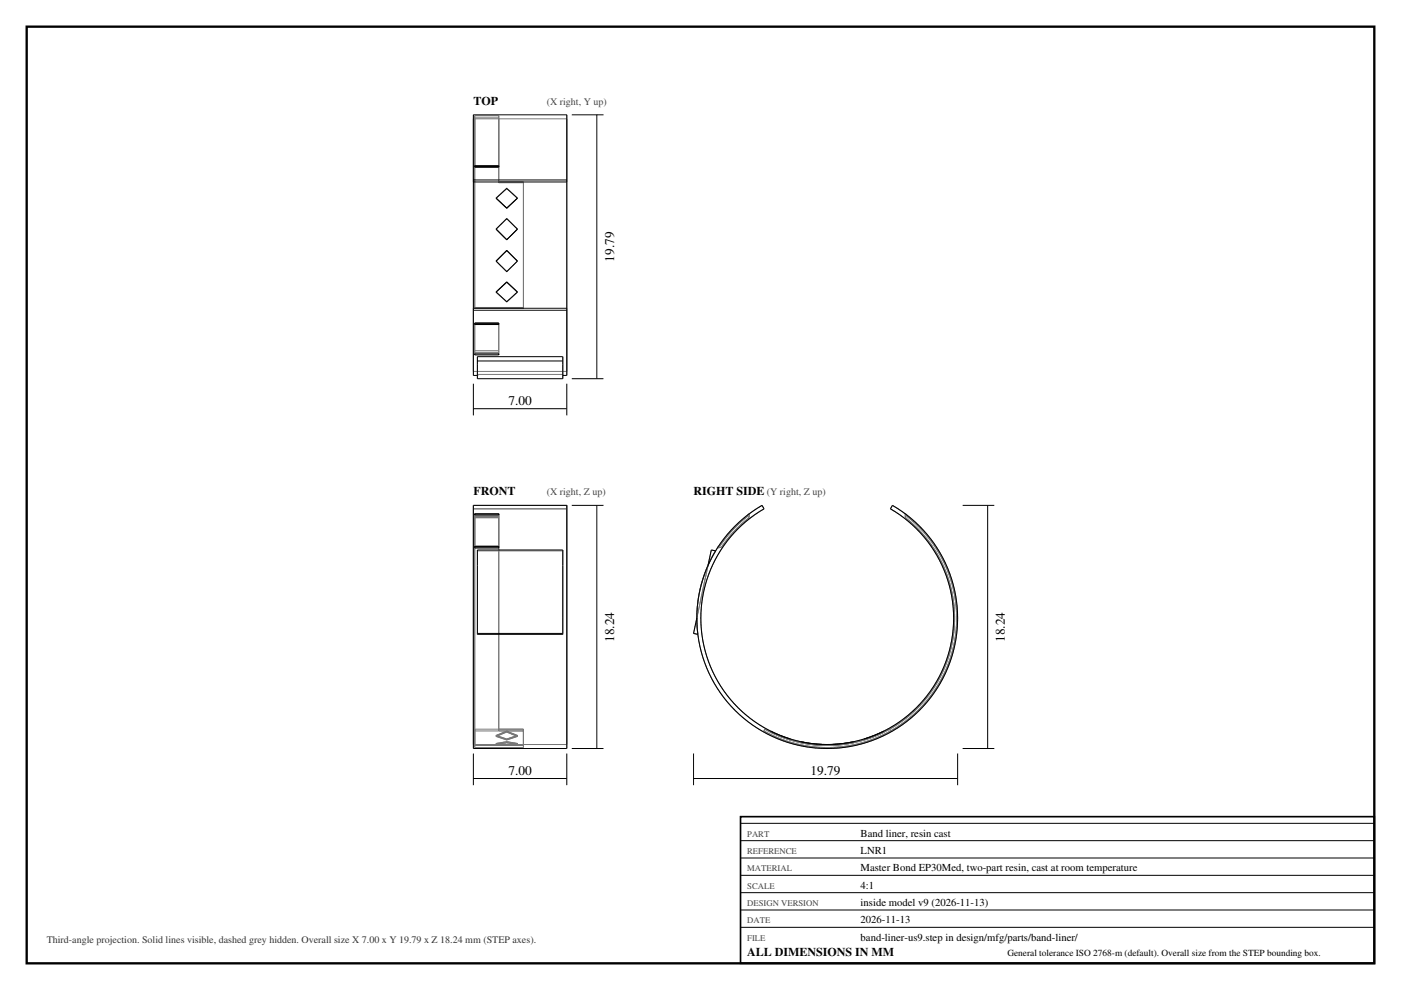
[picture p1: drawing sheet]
<svg xmlns="http://www.w3.org/2000/svg" width="420mm" height="297mm" viewBox="0 0 420 297" stroke-linecap="round" stroke-linejoin="round" font-family="sans-serif">
<path d="M8 8h404v281h-404z" fill="none" stroke="#000" stroke-width=".7" stroke-linecap="butt"/>
<g fill="none" stroke="#777" stroke-width=".3">
<path d="M141.9 34.4v78.2M142.3 35.3v56.9M142.3 35.3v14.4M142.3 34.7v57.8M142.3 34.7v15M142.3 35.3h7.2M142.3 34.7h7.2M149.5 35.3v14.4M149.5 35.3v19.5M149.5 34.7v15M149.5 34.7v19.8M169.9 34.4v78.2"/>
<path d="M141.9 54.6v-19h28v19M142.3 49.9v.3h7.2v-.3M142.3 49.7h7.2M148.7 59.4h.1M148.7 59.4l3.2-2.9 3.2 2.9M148.7 59.4v.1M149.5 54.5v.3M149.5 54.8h7.4M149.5 54.5h7.4M155.1 59.4h.1M155.1 59.4v.1M156.9 54.8v37.4"/>
<path d="M156.9 54.5v.3M156.9 54.5v38M148.7 68.7h.1M148.7 68.7l3.2-3.1 3.2 3.1M148.7 78.3l3.2 3.2 3.2-3.2M155.1 68.7h.1M141.9 92.5v18.9h28v-18.9M142.3 92.2v.3M142.3 96.9h7.2v.2v-.1h-7.2v.1zM142.3 97.4v7.8M142.3 97.4v8.3M142.3 97.4h7.2"/>
<path d="M142.3 92.2h14.6M142.3 92.5h14.6M148.7 87.7l3.2 2.9 3.2-2.9M148.7 87.7h.1M149.5 97.4v7.8M149.5 97.4v8.3M155.1 87.7h.1M156.9 92.2v.3M142.3 105.2v1v-.5M142.3 105.2h7.2M142.3 105.7h7.2M143.1 112.3h25.6"/>
<path d="M143.1 112.3v.3M143.1 112.6h.1M143.1 107v5.6M143.1 112.3v1.3M149.5 105.2v1v-.5M168.7 112.3v.3M168.7 112.6h.1M168.7 107v5.6M168.7 112.3v1.3M141.9 152.6h28M141.9 152.6v70.8h28v-70.8M141.9 151.6v73"/>
<path d="M141.9 151.6v1M141.9 151.6h28M142.3 154.1h7.2M142.3 154.1v.4M142.3 154.5h7.2M142.3 155.1h7.2M142.3 154.1v1M142.3 154.8h7.2M142.3 154.5v.3M142.3 155.1v.2M142.3 155.3v68.4M142.3 154.8v69.5"/>
<path d="M142.3 155.3v8.5M142.3 154.5v.6M142.3 154.8v9M142.3 155.3h7.2M149.5 154.1v.4M149.5 154.1v1M149.5 155.1v.2M149.5 155.3v63.5M149.5 154.8v64.5M149.5 154.5v.3M149.5 155.3v8.5M149.5 154.5v.6"/>
<path d="M149.5 154.8v9M169.9 151.6v1M169.9 151.6v73M220.4 157.8l3.8-3.3 4.2-2.9 .6 1a37.9 37.9 0 0 0-10 57.2 37.9 37.9 0 0 0 58 0 37.9 37.9 0 0 0-10.1-57.2l.6-1a39.1 39.1 0 0 1 12.5 56.3 39.1 39.1 0 0 1-57.1 7.5 39.1 39.1 0 0 1-2.5-57.6zM220.5 158.1l3.7-3.3v-.3l.4-.4v.5a2.12 2.12 0 0 1-1.4 1.8 38.2 38.2 0 0 0-6.9 7.7l-1.2 .3 .3-.5 .4-.1 2.2-3zM271.4 155.3a38.2 38.2 0 0 1-4.7 63.5M271.4 155.3a38.2 38.2 0 0 1 8.4 51.3 38.2 38.2 0 0 1-50.5 12.2M271.8 154.8v-.3l-.4-.4v1h.2l-.2 .2M271.8 154.8a38.8 38.8 0 0 1-4.8 64.5M271.8 154.8a38.8 38.8 0 0 1 8.5 52.1 38.8 38.8 0 0 1-51.3 12.4M142.3 164.1v.3M142.3 163.8h7.2"/>
<path d="M143.1 165.3v25M143.1 165.3h25.6M143.1 165v.3M149.5 164.1v.3M168.7 165.3v25M168.7 165v.3M212.3 169.6a39.1 39.1 0 0 0-3.4 15.8M212.3 169.6l-3.4 15.8M213.2 165l1.3 .3-2.2 4.3zM208.9 185.4l.3 4.9-1.3-.3zM142.3 218.8v4.9M142.3 218.8v.5"/>
<path d="M142.3 219.3v5M142.3 218.8h14.6M142.3 219.3h14.6M149.5 218.8v.5M149.5 218.8h7.4M149.5 219.3h7.4M156.9 218.8v4.9h-14.6M156.9 218.8v.5M156.9 219.3v5h-14.6M229 219.3a38.8 38.8 0 0 0 38 0M229.3 218.8l-.3 .5M229.3 218.8a38.2 38.2 0 0 0 37.4 0"/>
<path d="M230.9 219.6l.1-.3 6 2.4-.1 .3M230.9 219.6l6 2.4M265.1 219.6l-.1-.3-6 2.4 .1 .3M265.1 219.6l-6 2.4M266.7 218.8l.3 .5M148.7 220.7l3.2 1 3.2-1M148.7 220.7l3.2-1.4 3.2 1.4M148.7 223.1l3.2 .2 3.2-.2M148.7 223.1l3.2-.6 3.2 .6M148.7 220.9l3.2 1.1 3.2-1.1M148.7 220.9l3.2-1.3 3.2 1.3M148.7 223.3l3.2 .3 3.2-.3"/>
<path d="M148.7 223.3l3.2-.5 3.2 .5M148.7 220.7v.2M148.7 223.1v.2M155.1 220.7v.2M155.1 223.1v.2M233.9 220.7h.1M240 222.8v-.3l6.4 .8v.3M240 222.8l6.4 .8M243.2 223.1h.1M252.9 223l-.1 .1M256 222.8l-.1-.3-6.3 .8v.3M256 222.8l-6.4 .8"/>
<path d="M262.2 220.6l-.2 .1"/>
</g>
<g fill="none" stroke="#000" stroke-width=".3">
<path d="M171.4 34.4h9.5M178.9 34.4v79.2M141.9 54.6h28M141.9 54.6v37.9M141.9 54v-19.6h28v19.6M141.9 54v.6M141.9 54h28M142.3 49.7v.5h7.2v-.5M142.3 49.7h7.2M142.3 49.7v.2h7.2v-.2M148.7 59.5l3.2-2.9 3.2 2.9-3.2 3zM148.7 59.4l3.2 3 3.2-3"/>
<path d="M169.9 54.6v37.9M169.9 54v.6M148.7 68.7l3.2 3.2 3.2-3.2M148.7 68.7l3.2-3.1 3.2 3.1M148.7 78.3l3.2 3.2 3.2-3.2M148.7 78.3l3.2-3.2 3.2 3.2M148.7 78.3l3.2-3.1 3.2 3.1M141.9 92.5h28M141.9 93.1v19.5h1.2M141.9 92.5v.6M141.9 93.1h28M142.3 97.4h7.2"/>
<path d="M142.3 97.4v-.5h7.2v.5M142.3 97.4v-.3h7.2v.3M148.7 87.6l3.2 2.9 3.2-2.9M148.7 87.6l3.2-3 3.2 3M148.7 87.6l3.2-2.9 3.2 2.9M169.9 92.5v.6M169.9 93.1v19.5h-1.2M141.9 115.1v9.5M142.3 106.2h7.2v.3h-7.2zM143.1 108.3v4.3M143.1 108.3v-1.3h25.6v1.3M143.1 112.6v1h25.6v-1"/>
<path d="M143.1 108.3h25.6M168.7 108.3v4.3M169.9 115.1v9.5M171.4 113.6h9.5M141.9 122.6h28M141.9 151.6h28v73h-28zM142.3 154.1h7.2v.4h-7.2zM171.4 151.6h9.5M178.9 151.6v73M220.4 157.8l3.8-3.3 4.2-2.9 .6 1a37.9 37.9 0 0 0-10 57.2 37.9 37.9 0 0 0 58 0 37.9 37.9 0 0 0-10.1-57.2l.6-1a39.1 39.1 0 0 1 12.5 56.3 39.1 39.1 0 0 1-57.1 7.5 39.1 39.1 0 0 1-2.5-57.6zM288.6 151.6h9.5M296.1 151.6v73"/>
<path d="M142.3 163.9v.5h7.2v-.5M142.3 163.9h7.2M142.3 163.9v.2h7.2v-.2M214.5 165.3l-1.3-.3-.9 4.6M143.1 190v.3h25.6v-.3M143.1 190v-25h25.6v25M143.1 190h25.6M208.9 185.4l-1 4.6 1.3 .3M231 219.3l2.9 1.4M265 219.3l-2.8 1.3M141.9 226.1v9.5M141.9 233.6h28"/>
<path d="M169.9 226.1v9.5M171.4 224.6h9.5M207.9 233.6h79.2M207.9 226.1v9.5M234 220.7l3 1M240 222.5l3.2 .6M243.3 223.1l3.1 .2M252.8 223.1l-3.2 .2M255.9 222.5l-3 .5M262 220.7l-3 1M287.1 226.1v9.5M288.6 224.6h9.5"/>
<path d="M222 247h190M222 252.2h190M222 257.4h190M222 262.6h190M222 267.8h190M222 273h190M222 278.2h190"/>
</g>
<path d="M222 245h190v44h-190z" fill="none" stroke="#000" stroke-width=".5"/>
<g font-size="4">
<text x="184.1" y="78.5" transform="rotate(-90 184.1 78.5)">19.79</text>
<text x="152.4" y="121.4">7.00</text>
<text x="184.1" y="192.6" transform="rotate(-90 184.1 192.6)">18.24</text>
<text x="301.3" y="192.6" transform="rotate(-90 301.3 192.6)">18.24</text>
<text x="152.4" y="232.4">7.00</text>
<text x="243" y="232.4">19.79</text>
</g>
<g font-size="3.6">
<text x="141.9" y="31.4">TOP</text>
<text x="141.9" y="148.6">FRONT</text>
<text x="207.9" y="148.6">RIGHT SIDE</text>
<text x="224" y="286.8">ALL DIMENSIONS IN MM</text>
</g>
<g font-size="3.2">
<text x="258" y="251">Band liner, resin cast</text>
<text x="258" y="256.2">LNR1</text>
<text x="258" y="261.4">Master Bond EP30Med, two-part resin, cast at room temperature</text>
<text x="258" y="266.6">4:1</text>
<text x="258" y="271.8">inside model v9 (2026-11-13)</text>
<text x="258" y="277">2026-11-13</text>
<text x="258" y="282.2">band-liner-us9.step in design/mfg/parts/band-liner/</text>
</g>
<g font-size="3" fill="#444">
<text x="163.9" y="31.4">(X right, Y up)</text>
<text x="163.9" y="148.6">(X right, Z up)</text>
<text x="229.9" y="148.6">(Y right, Z up)</text>
</g>
<text font-size="3" fill="#333" x="14" y="283">Third-angle projection. Solid lines visible, dashed grey hidden. Overall size X 7.00 x Y 19.79 x Z 18.24 mm (STEP axes).</text>
<text font-size="2.8" x="302" y="286.8">General tolerance ISO 2768-m (default). Overall size from the STEP bounding box.</text>
<g font-size="2.6" fill="#444">
<text x="224" y="251">PART</text>
<text x="224" y="256.2">REFERENCE</text>
<text x="224" y="261.4">MATERIAL</text>
<text x="224" y="266.6">SCALE</text>
<text x="224" y="271.8">DESIGN VERSION</text>
<text x="224" y="277">DATE</text>
<text x="224" y="282.2">FILE</text>
</g>
</svg>
